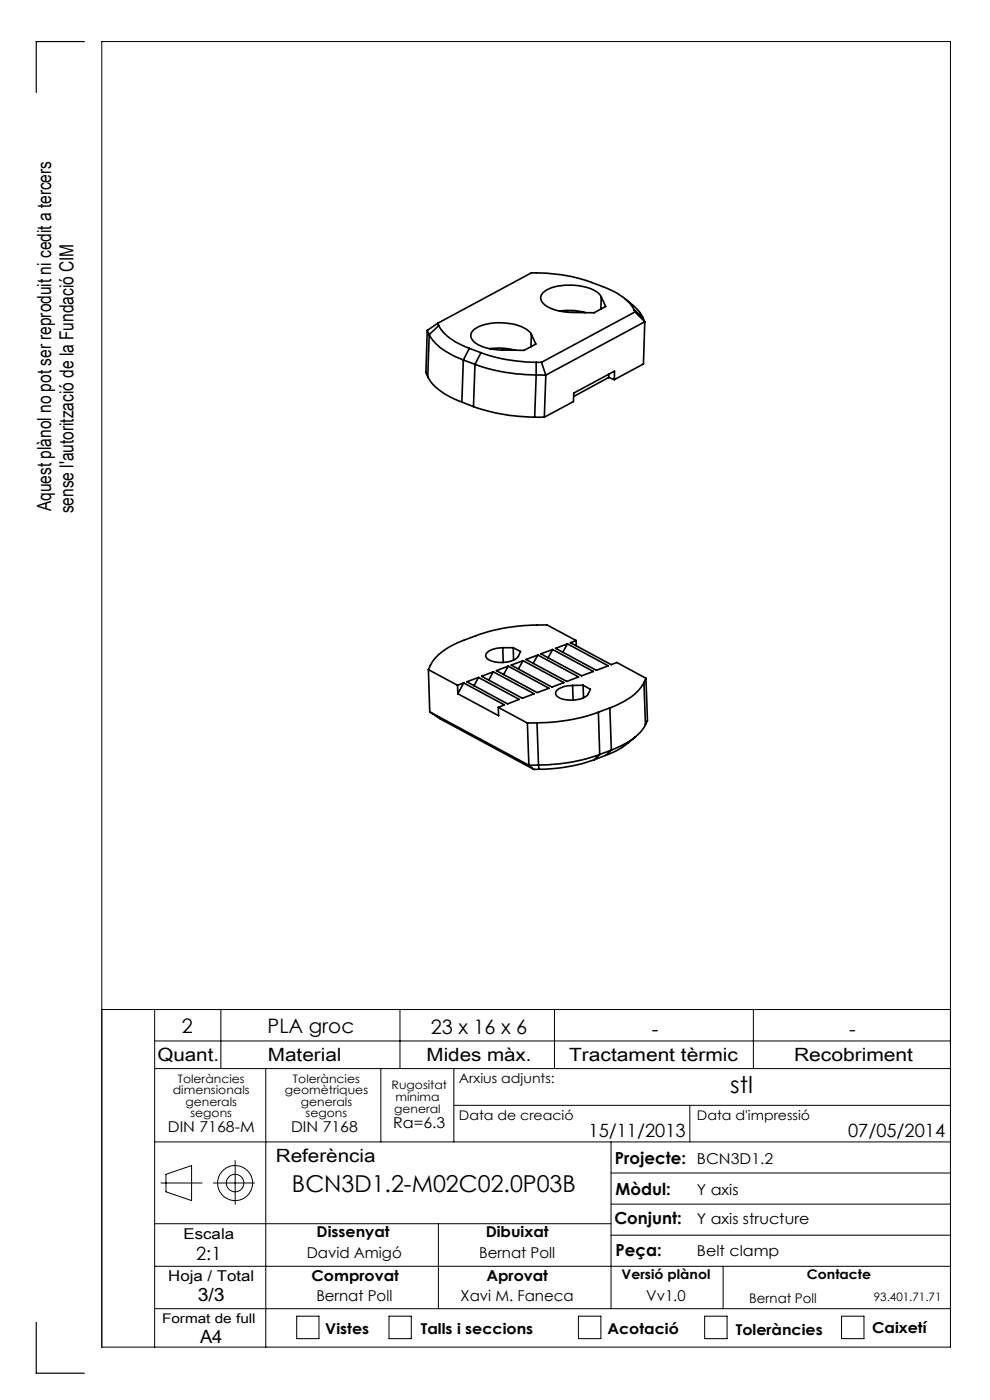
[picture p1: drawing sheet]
<svg xmlns="http://www.w3.org/2000/svg" width="210mm" height="297mm" viewBox="0 0 210 297" stroke-linecap="round" stroke-linejoin="round" font-family="sans-serif">
<g fill="none" stroke="#000" stroke-width=".21">
<path d="M21.6 214.2h180M32.8 214.2v71.6M46.8 214.2v12.5M84.8 214.2v12.5M117.6 214.2v12.5M159.8 214.2v12.5M32.8 220.8h168.8M32.8 226.7h168.8M56.4 226.7v59.1M80.8 226.7v15.5M96.3 226.7v15.5M96.3 234.5h105.3"/>
<path d="M146.3 234.5v7.7M32.8 259.6h96.8M32.8 242.2h168.8M34.1 251h8.8M35.2 249.1l5.4-1.8v7.4l-5.4-1.9zM45.3 251h8.7M49.9 246.2v9.3M93 259.6v18M129.6 242.2v35.4M129.6 255.4h72M129.6 248.8h72M32.8 277.6h168.8"/>
<path d="M32.8 268.6h168.8M62.9 279.2h4.8v4.8h-4.8zM82.5 279.2h4.7v4.8h-4.7zM122.7 279.2h4.8v4.8h-4.8zM129.6 262h72M149.5 279.2h4.7v4.8h-4.7zM153.4 268.6v9M178.5 279.2h4.8v4.8h-4.8zM21.6 285.8h180v-277h-180v277"/>
<circle cx="49.9" cy="251" r="3.7"/>
<circle cx="49.9" cy="251" r="1.86"/>
</g>
<path d="M17.9 8.8h-10.2v10.8M7.7 280.5v10.8h10.2" fill="none" stroke="#000" stroke-width=".25"/>
<g fill="none" stroke="#000" stroke-width=".35">
<path d="M90.6 70.1l.5 .9M90.6 70.1l-.3 8.9 .4 .9M90.7 79.9a12.5 12.5 0 0 0 7.3 5.4M91.1 71a11.1 11.1 0 0 0 5.6 4.7l1.6 .7M91.1 71l-.4 8.9M92.9 68.6l.2 .5M92.9 68.6l-2.3 1.5M93.1 69.1a11.3 11.3 0 0 0 6.5 4.8M93.1 69.1l-2 1.9M98.3 76.4l2.5 .9M98.3 76.4l-.3 8.9M99.6 73.9l2.4 .9"/>
<path d="M99.6 73.9l-1.3 2.5M100.3 70.1a9.5 9.5 0 0 1 7.5-1.5 6.4 6.4 0 0 1 4.9 2.3l1 2.1-2.5 1.3h-4.6a9.2 9.2 0 0 1-6.3-2.1 1.49 1.49 0 0 1 0-2.1zM100.8 77.3a37.9 37.9 0 0 0 12.9 2.2M100.8 77.3l-.4 9M102 74.8a34.7 34.7 0 0 0 11.7 2.1M102 74.8l-1.2 2.5M103.9 74a15 15 0 0 1 5.5 .3M112.7 70.9l-.1 2.7M113.7 76.9v2.6M113.7 79.5l-.3 9M113.7 76.9h1.2M113.7 79.5l2.1 .1"/>
<path d="M114.9 76.9l.9 2.7M115.1 62.1a9.4 9.4 0 0 1 7-1.6 7.5 7.5 0 0 1 5.3 2.2l1.1 2.3-2.5 1.4-4.6-.1a9.1 9.1 0 0 1-6.3-2 1.49 1.49 0 0 1 0-2.2zM115.8 79.6l-.3 8.9M118.7 66h.2a13.5 13.5 0 0 1 5.3 .3M127.5 63v2.6M129.2 79.4l-.1 .7M132.6 63.4l2.9 2.5 .8 1.4M134.5 65.7a11.3 11.3 0 0 0-6.5-4.8 36.4 36.4 0 0 0-15.3-3l-19.8 10.7M134.5 65.7l.2 .5M134.5 65.7l1.8 1.6M134.7 66.2l-19.8 10.7M134.7 66.2l2.1 2.1"/>
<path d="M136.3 67.3l.5 1M136.8 68.3l-21 11.3M136.8 68.3l-.3 8.9-6.2 3.3M98 85.3l2.4 1M100.4 86.3a40.4 40.4 0 0 0 13 2.2M113.4 88.5h2.1M129.1 80.1l-7.4 4M129.1 80.1l1.2 .4M130.3 80.5l.1-1.8-8.7 4.7-.1 1.8-6.1 3.3M106.6 137.4a4.1 4.1 0 0 0-3.5 1.4 1.23 1.23 0 0 0 1.1 1.4 6.2 6.2 0 0 0 5.6-.8l.6-1.2-1.5-.8M106.6 137.4h2.3M106.6 137.4l.2 3.1"/>
<path d="M108.9 137.4v2.6M111.6 139.9l2.5-.9 8.6 4.6-2.5 1zM114.1 139l-1 1.7M114.7 138.7l2.5-.9 8.7 4.6-2.5 1zM117.2 137.8l-1 1.8M117.9 137.5l2.5-.9 8.6 4.6-2.5 1zM120.4 136.6l-1 1.8M122.2 135.9l-6.2-3.3a39.9 39.9 0 0 0-21.8 5.4 8.2 8.2 0 0 0-3.3 4.1M122.2 135.9l-1.2 .4 8.6 4.7 1.2-.5 6.2 3.4M122.2 135.9v1.1M90.9 142.1l6.1 3.3M90.9 142.1l.3 8.9"/>
<path d="M91.2 151l21 11.3M91.2 151l2.2 1.5 19.8 10.7M97 145.4l.1 1.8M97.1 147.2l8.7 4.6-.1-1.7M98.4 144.9l8.6 4.6-1.3 .6M98.4 144.9l-1.4 .5M98.4 144.9l-1.3 2.3M99 144.6l2.5-.9 8.6 4.7-2.4 .9zM101.5 143.7l-1 1.8M102.2 143.5l2.4-1 8.7 4.7-2.5 .9zM104.6 142.5l-.9 1.8M105.3 142.3l2.5-1 8.7 4.7-2.6 .9z"/>
<path d="M105.7 150.1l6.2 3.3M107.8 141.3l-1 1.8M108.4 141.1l2.5-.9 8.7 4.6-2.5 1zM110.9 140.2l-.9 1.7M111.9 153.4l.3 8.9M113.9 153.3l-2 .1M113.9 153.3l.3 9M121.5 145.4l.1 3.1M123.7 145.4l1.5 .8a2.5 2.5 0 0 1-1 1.6 6.4 6.4 0 0 1-5.9 0 .97 .97 0 0 1-.4-1 .97 .97 0 0 1 .8-.8l1-.4 1.8-.2M123.7 145.4h-2.2M123.7 145.4l.1 2.6M126.9 151.1a38.4 38.4 0 0 1-13 2.2"/>
<path d="M126.9 151.1l.3 9M129.4 150.2l-2.5 .9M129.4 150.2l.3 8.9M129.7 159.1l-2.5 1M129.7 159.1l-1.2 1.1M134.8 156.3a17 17 0 0 1-6.3 3.9M136.6 144.8a10.9 10.9 0 0 1-5.6 4.7l-1.6 .7M136.6 144.8l.3 8.9M136.9 153.7a11.7 11.7 0 0 1-6.4 5.1l-.8 .3M137 143.9l-.4 .9M137 143.9l.3 9-.4 .8M112.2 162.3l1 .9"/>
<path d="M114.2 162.3h-2M114.2 162.3l.1 .9M114.3 163.2h-1.1M126 161.2a35.9 35.9 0 0 1-11.7 2M127.2 160.1a37.9 37.9 0 0 1-13 2.2M127.2 160.1l-1.2 1.1M128.5 160.2l-2.5 1"/>
</g>
<g font-size="4.9">
<text x="154.9" y="231.8">stl</text>
<text x="61.9" y="253">BCN3D1.2-M02C02.0P03B</text>
</g>
<g font-size="4.2">
<text x="38.6" y="219">2</text>
<text x="56.8" y="219.2">PLA groc</text>
<text x="91.4" y="219.4">23 x 16 x 6</text>
<text x="138.3" y="219.7">-</text>
<text x="180.1" y="219.7">-</text>
</g>
<g font-size="4.1">
<text x="10.9" y="108.4" transform="rotate(-90 10.9 108.4)">Aquest plànol no pot ser reproduit ni cedit a tercers</text>
<text x="15.6" y="108.9" transform="rotate(-90 15.6 108.9)">sense l'autorització de la Fundació CIM</text>
</g>
<g font-size="3.9">
<text x="33.4" y="225">Quant.</text>
<text x="56.8" y="225">Material</text>
<text x="90.5" y="225">Mides màx.</text>
<text x="120.7" y="225">Tractament tèrmic</text>
<text x="168.4" y="225">Recobriment</text>
<text x="124.8" y="241.3">15/11/2013</text>
<text x="179.9" y="241.3">07/05/2014</text>
<text x="58.5" y="246.5">Referència</text>
<text x="41.6" y="267.2">2:1</text>
<text x="41.9" y="276.1">3/3</text>
<text x="42.4" y="284.9">A4</text>
</g>
<g font-size="3.5">
<text x="130.5" y="246.8">Projecte:</text>
<text x="130.6" y="253.4">Mòdul:</text>
<text x="130.3" y="259.8">Conjunt:</text>
<text x="130.6" y="266.4">Peça:</text>
</g>
<g font-size="3.2">
<text x="83.4" y="239.3">Ra=6.3</text>
<text x="35.6" y="240.1">DIN 7168-M</text>
<text x="61.7" y="240.1">DIN 7168</text>
<text x="147.8" y="246.8">BCN3D1.2</text>
<text x="147.8" y="253.4">Y axis</text>
<text x="38.9" y="262.9">Escala</text>
<text x="67.2" y="262.5">Dissenyat</text>
<text x="103" y="262.5">Dibuixat</text>
<text x="147.8" y="259.8">Y axis structure</text>
<text x="65.1" y="266.8">David Amigó</text>
<text x="101.6" y="266.8">Bernat Poll</text>
<text x="147.8" y="266.4">Belt clamp</text>
<text x="35.7" y="271.7">Hoja / Total</text>
<text x="66.1" y="271.7">Comprovat</text>
<text x="103.2" y="271.7">Aprovat</text>
<text x="67.1" y="276.1">Bernat Poll</text>
<text x="97.7" y="276.1">Xavi M. Faneca</text>
<text x="137.1" y="276.1">Vv1.0</text>
<text x="69" y="283.1">Vistes</text>
<text x="89.3" y="283.1">Talls i seccions</text>
<text x="128.8" y="283.1">Acotació</text>
<text x="156.1" y="283.2">Toleràncies</text>
<text x="185" y="282.8">Caixetí</text>
</g>
<g font-size="2.8">
<text x="97.3" y="229.6">Arxius adjunts:</text>
<text x="97.3" y="237.7">Data de creació</text>
<text x="147.8" y="237.7">Data d'impressió</text>
<text x="131.8" y="271.4">Versió plànol</text>
<text x="171.2" y="271.4">Contacte</text>
<text x="34.4" y="280.7">Format de full</text>
<text x="158.9" y="276.3">Bernat Poll</text>
</g>
<g font-size="2.5">
<text x="36.7" y="232.1">dimensionals</text>
<text x="37.7" y="229.6">Toleràncies</text>
<text x="60.4" y="232.1">geomètriques</text>
<text x="62.1" y="229.6">Toleràncies</text>
<text x="83.1" y="231">Rugositat</text>
<text x="83.9" y="233.5">mínima</text>
<text x="39.4" y="234.6">generals</text>
<text x="40.4" y="237.1">segons</text>
<text x="63.8" y="234.6">generals</text>
<text x="64.8" y="237.1">segons</text>
<text x="83.6" y="236.2">general</text>
<text x="185.4" y="276.1">93.401.71.71</text>
</g>
</svg>
